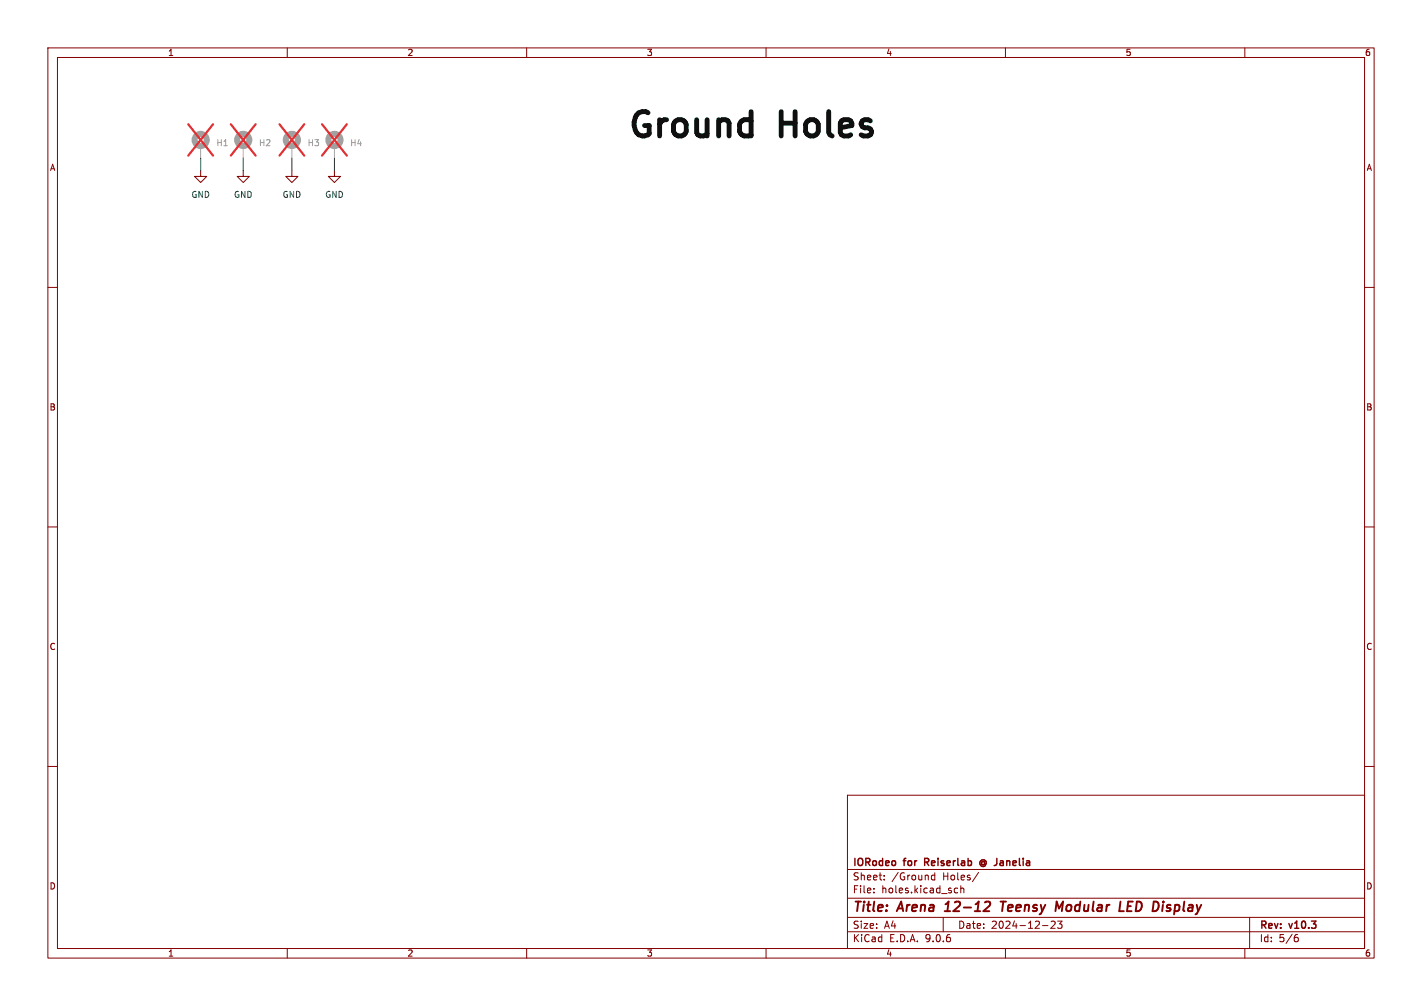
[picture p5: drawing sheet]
<svg xmlns="http://www.w3.org/2000/svg" width="297mm" height="210mm" viewBox="0 0 297 210" stroke-linecap="round" stroke-linejoin="round" font-family="sans-serif">
<g fill="none" stroke="#840000" stroke-width=".21">
<path d="M10 10h277v190h-277zM12 12h273v186h-273zM60 10v2M110 10v2M160 10v2M210 10v2M260 10v2M41.9 35.6v1.2h-1.3l1.3 1.3 1.3-1.3h-1.3M50.8 35.6v1.2h-1.3l1.3 1.3 1.3-1.3h-1.3M61 35.6v1.2h-1.3l1.3 1.3 1.2-1.3h-1.2M69.8 35.6v1.2h-1.2l1.2 1.3 1.3-1.3h-1.3M10 60h2"/>
<path d="M285 60h2M10 110h2M285 110h2M10 160h2M177 166h108v32h-108zM285 160h2M60 198v2M110 198v2M160 198v2M177 194.5h108M177 191.5h108M177 187.5h108"/>
<path d="M177 181.5h108M182.5 186.3v.1M182.5 185.5v.1M184.7 183.6v.1M184.7 182.8v.1M195.2 182.2v1.5M195.2 182.8l-.4-.1-.3 .3 .2 .6h.5M197 191.5v3M199.5 186.3h.5M199.5 185.5h.5M200.7 185.5l.2-.1 .3 .1 .1 .9M200.7 184.9v1.5"/>
<path d="M204.4 182.1l-1.3 2M210 198v2M217.7 193.2h1.2M220.3 192.4v.5l-.8 .9h.9M220.9 192.3h.9l-.5 .6 .4 .1v.7l-.2 .1-.6-.1M260 198v2M261 191.5v6.5M270.6 195.7h.4l.2 .3-.1 .5-.5 .1M271 195.1l-.4 .1"/>
</g>
<path d="M197.3 190.2h1.1M197.9 188.5l-.4 .3M206 188.2l.7 .1 .1 .5-.1 .3-1.3 1.1h1.2M209 188.2h1.1M209.6 188.2l-.3 2M221.2 189.6l.8-1.4-.2 2M235.5 189.2h.7M236.6 188.2h-1l-.2 2h.9M243.6 190.1l.6 .1M243.7 189.3l.3 .2h.2M244 188.9l-.3 .3" fill="none" stroke="#840000" stroke-width=".4"/>
<path d="M193.1 180h.6M193.7 179.2h-.6v1.5M205.6 179.9a.36 .36 0 0 0-.5 0 .36 .36 0 0 0 0 .5 .36 .36 0 0 0 .5 .1M205.6 179.5a.71 .71 0 0 0-1 .7 .71 .71 0 0 0 1 .6" fill="none" stroke="#840000" stroke-width=".3"/>
<g fill="none" stroke="#a1a1a1" stroke-width="1.3">
<circle cx="41.9" cy="29.2" r="1.27"/>
<circle cx="50.8" cy="29.2" r="1.27"/>
<circle cx="61" cy="29.2" r="1.27"/>
<circle cx="69.8" cy="29.2" r="1.27"/>
</g>
<path d="M41.9 30.5v2.5M50.8 30.5v2.5M61 30.5v2.5M69.8 30.5v2.5" fill="none" stroke="#a1a1a1" stroke-width=".21"/>
<path d="M39.3 25.9l5.2 6.6M44.5 25.9l-5.2 6.6M48.2 25.9l5.2 6.6M53.4 25.9l-5.2 6.6M58.4 25.9l5.2 6.6M63.6 25.9l-5.2 6.6M67.3 25.9l5.1 6.6M72.4 25.9l-5.1 6.6" fill="none" stroke="#e12e31" stroke-width=".46"/>
<path d="M41.9 33v2.6M50.8 33v2.6M61 33v2.6M69.8 33v2.6" fill="none" stroke="#009600" stroke-width=".21"/>
<g font-size="7.1" fill="#0f0f0f">
<text x="130.8" y="29.1">Ground</text>
<text x="163.3" y="29.1">Holes</text>
</g>
<g font-size="2.8" fill="#840000">
<text x="178" y="190.9">Title:</text>
<text x="187.7" y="190.9">Arena</text>
<text x="198.3" y="190.9">12-12</text>
<text x="210.7" y="190.9">Teensy</text>
<text x="222.9" y="190.9">Modular</text>
<text x="237" y="190.9">LED</text>
<text x="244.8" y="190.9">Display</text>
</g>
<g font-size="2.1" fill="#840000">
<text x="178" y="184">Sheet:</text>
<text x="178" y="181.2">IORodeo</text>
<text x="186.2" y="184">/Ground</text>
<text x="188.9" y="181.2">for</text>
<text x="193.8" y="181.2">Reiserlab</text>
<text x="197" y="184">Holes/</text>
<text x="205.9" y="181.2">@ Janelia</text>
<text x="178" y="186.7">File:</text>
<text x="184.1" y="186.7">holes.kicad_sch</text>
<text x="178" y="196.9">KiCad</text>
<text x="178" y="194.1">Size:</text>
<text x="184.7" y="194.1">A4</text>
<text x="185.7" y="196.9">E.D.A.</text>
<text x="193.3" y="196.9">9.0.6</text>
<text x="200" y="194.1">Date:</text>
<text x="207" y="194.1">2024-12-23</text>
<text x="263" y="194.3">Rev:</text>
<text x="263" y="196.9">Id:</text>
<text x="267.1" y="196.9">5/6</text>
<text x="269.4" y="194.3">v10.3</text>
</g>
<g font-size="1.8" fill="#840000">
<text x="35" y="11.9">1</text>
<text x="85" y="11.9">2</text>
<text x="135" y="11.9">3</text>
<text x="185" y="11.9">4</text>
<text x="235" y="11.9">5</text>
<text x="285" y="11.9">6</text>
<text x="10.3" y="35.9">A</text>
<text x="285.3" y="35.9">A</text>
<text x="10.3" y="85.9">B</text>
<text x="285.3" y="85.9">B</text>
<text x="10.3" y="135.9">C</text>
<text x="285.3" y="135.9">C</text>
<text x="10.3" y="185.9">D</text>
<text x="285.3" y="185.9">D</text>
<text x="35" y="199.9">1</text>
<text x="85" y="199.9">2</text>
<text x="135" y="199.9">3</text>
<text x="185" y="199.9">4</text>
<text x="235" y="199.9">5</text>
<text x="285" y="199.9">6</text>
</g>
<g font-size="1.8" fill="#989898">
<text x="45.1" y="30.7">H1</text>
<text x="54" y="30.7">H2</text>
<text x="64.1" y="30.7">H3</text>
<text x="73" y="30.7">H4</text>
</g>
<g font-size="1.8" fill="#006464">
<text x="39.9" y="41.5">GND</text>
<text x="48.8" y="41.5">GND</text>
<text x="58.9" y="41.5">GND</text>
<text x="67.8" y="41.5">GND</text>
</g>
</svg>
